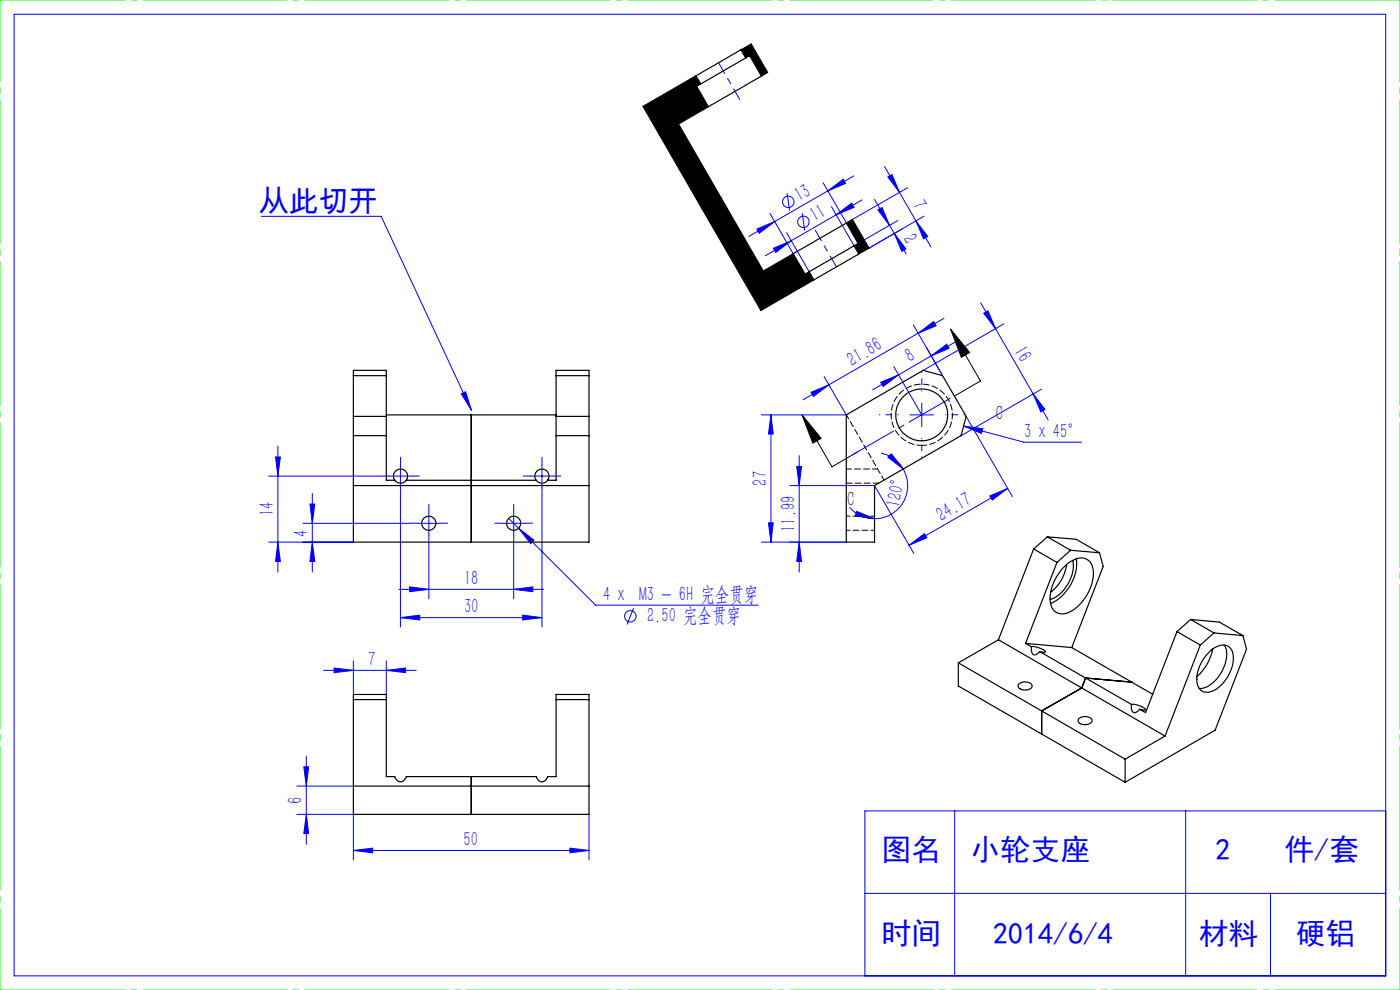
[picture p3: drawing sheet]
<svg xmlns="http://www.w3.org/2000/svg" width="297mm" height="210mm" viewBox="0 0 297 210" stroke-linecap="round" stroke-linejoin="round" font-family="sans-serif">
<g fill="none" stroke="#00f" stroke-width=".21">
<path d="M3 3h291v204h-291zM174.6 38.8l5 8.5M181.1 37.3l-22.2 12.9M187.6 35.3l9.9 17.1M188.3 37.5l.9-.5 1.6 3.8zM192.5 39.8l-11.7 6.8M55.4 45.9h25.5l19.1 41.1M160.5 48.6l3.9-1.6-3.3 2.5zM163.3 45.3l5 8.5M164.1 52.7l3.8-1.6-3.3 2.4zM166.9 49.3l4.8 8.3M167 41l.5 3.7"/>
<path d="M167.9 51.1l-5.6 3.1M170.2 45.2l.5 3.7M175.6 40.5l3.3-2.5 .5 .9zM176.4 43.8l4.8 8.3M177.4 45.6l3.3-2.5 .5 .9zM177.4 45.6l-9.5 5.5M182.9 42.4l-5.5 3.2M185.5 42.3l3.2 5.5M186.2 44.5l.9-.5 1.6 3.8zM188.7 47.8l1 1.7M189.7 49.5l2.5 4.4M189.7 49.5l2.5 3.3-.9 .5z"/>
<path d="M190.4 46.8l-8.4 4.8M194.3 46.9l2.5 3.3-.9 .5zM196 45.9l-11.6 6.7 7.1-4.1M174.8 79.9l4.7 8.1h-18M189.6 77.8l5.9 10.2M190.6 79.5l-5.5 3.2M193.8 69l6.2 10.7-3.4-5.9M194.8 70.7l3.2-2.5 .6 .9zM194.8 70.7l-18.9 10.9M197.6 75.5l-7 4M197.6 75.5l3.2-2.5 .5 .9zM200.3 67.5l-5.5 3.2"/>
<path d="M203.1 72.3l-5.5 3.2M208 64.2l14.4 24.9M208.7 66.5l.9-.6 1.6 3.8zM212.9 68.7l-17 9.9M58.5 96.9h1l-.6 4.1zM58.9 94.6v26.7M84.9 98.5v5M97.9 83.5l.9-.4 1.2 3.9zM115 98.5v5M163.5 88v27M163.5 88l.5 4.1h-1zM169 98.9h1l-.5 4.1z"/>
<path d="M169.5 96.7v24.6M172 83.2l3.9-1.6-3.3 2.5zM175.9 81.6l-5.5 3.2M186.8 81.1l3.8-1.6-3.2 2.5zM186.9 96.1a7.1 7.1 0 0 1 4.7 3.4M188.3 97l.8-.7 2.5 3.2zM191.6 99.5a7 7 0 0 1-6.1 10.5M193 88h5M195.5 85.5v5M204.4 90.4l4.1 .5-.3 1zM204.4 90.4l12.8 3.4h12.3M205 88.3l9.8 17"/>
<path d="M219.2 83.6l2.5 3.2-.9 .6zM220.9 82.6l-17 9.8M57 101h24M57 115h18M58.9 115l.6 4.1h-1zM64.3 111h22.7M65.8 106.9h1l-.5 4.1zM66.3 104.7v16.6M66.3 115l.5 4.1h-1zM82.5 101h5M84.9 105v28M88.5 111h5"/>
<path d="M91 108.5v5M91 115v12M106.5 111h5M107.9 110l18.5 18.4h34.4M109 108.5v5M109 115v12M110 112.1l3.3 2.5-.7 .7zM112.5 101h5M115 105v28M161.5 115h18M163 110.9h1l-.5 4.1zM167.5 103h18l8.4 14.4"/>
<path d="M169.5 115l.5 4.1h-1zM180.2 107.6a7 7 0 0 0 5.3 2.4M181.7 108.5l3.8 1.5-4-.5zM192.8 115.7l3.3-2.5 .5 .9zM210 105.2l3.8-1.6-3.3 2.5zM213.8 103.6l-21 12.1M84.6 125h30.7M84.9 131l4.1-.5v1zM84.9 131h30.1M86.9 124.5l4.1 .5-4.1 .5zM109 125l4-.5v1zM110.9 130.5l4.1 .5-4.1 .5z"/>
<path d="M134.4 129l-1.4 3.5M68.6 142.2h19.7M70.9 141.7l4.1 .5-4.1 .5zM75 140.2v7.1M82 142.2l4-.5v1zM82 140.2v7.1M63 172.7h12v9.7M63 166.7h12M64.5 162.7h1l-.5 4zM65 160.4v18.7M65 172.7l.5 4.1h-1zM120.9 179.9l4.1 .5-4.1 .5z"/>
<path d="M125 172.7v9.7M202.5 172v35M251.5 172v35M294 172h-110.5v35M75 180.4l4.1-.5v1zM75 180.4h50M183.5 189.5h110.5M269.5 189.5v17.5"/>
<circle cx="167.2" cy="42.8" r="1.2"/>
<circle cx="170.4" cy="47.1" r="1.21"/>
<circle cx="133.7" cy="130.7" r="1.22"/>
</g>
<path d="M201.6 69.8l4.1 5-1.8 1zM201.6 69.8l6.4 11-5.5 3.2M170.1 88l4.1 5-1.8 1zM170.1 88l6.4 11 5.5-3.2" fill="none" stroke="#000" stroke-width=".21"/>
<path d="M190.5 88h-4M195.5 83v-4M195.5 93v4M200.5 88h4" fill="none" stroke="#00f" stroke-width=".21" stroke-dasharray="30.5 1.3 1.3 1.3" stroke-dashoffset="30.4"/>
<g fill="none" stroke="#00f" stroke-width=".21" stroke-dasharray="30.5 1.3 1.3 1.3">
<path d="M85 98.5v-1.5M115 98.5v-1.5M82.5 101h-1.5M85 103.5v1.5M87.5 101h1.5M88.5 111h-1.5M91 108.5v-1.5M91 113.5v1.5M93.5 111h1.5M106.5 111h-1.5M109 108.5v-1.5M109 113.5v1.5"/>
<path d="M111.5 111h1.5M112.5 101h-1.5M115 103.5v1.5M117.5 101h1.5"/>
</g>
<path d="M180.8 96.5l20.8-12" fill="none" stroke="#00f" stroke-width=".21" stroke-dasharray="30.5 1.3 1.3 1.3" stroke-dashoffset="20.4"/>
<path d="M156.9 21.1l-4.5-7.8M177.4 56.6l-4.5-7.8" fill="none" stroke="#00f" stroke-width=".21" stroke-dasharray="30.5 1.3 1.3 1.3" stroke-dashoffset="27.9"/>
<path d="M0 0h297M0 210h297" fill="none" stroke="#0f0" stroke-width=".21" stroke-dasharray="30.5 1.3 1.3 1.3" stroke-dashoffset="3.9"/>
<path d="M0 210v-210M297 210v-210" fill="none" stroke="#0f0" stroke-width=".21" stroke-dasharray="30.5 1.3 1.3 1.3" stroke-dashoffset="13.1"/>
<path d="M201.6 69.8l4.1 5-1.8 1zM170.1 88l4.1 5-1.8 1z" fill="#000"/>
<g fill="#00f">
<path d="M97.9 83.5l.9-.4 1.2 3.9z"/>
<path d="M189.7 49.5l2.5 3.3-.9 .5zM186.2 44.5l.9-.5 1.6 3.8z"/>
<path d="M82 142.2l4-.5v1zM70.9 141.7l4.1 .5-4.1 .5z"/>
<path d="M110 112.1l2.6 3.2 .7-.7zM86.9 124.5l4.1 .5-4.1 .5zM109 125l4-.5v1zM84.9 131l4.1-.5v1zM110.9 130.5l4.1 .5-4.1 .5zM204.4 90.4l4.1 .5-.3 1zM75 180.4l4.1-.5v1zM120.9 179.9l4.1 .5-4.1 .5z"/>
<path d="M164.1 52.7l3.8-1.6-3.3 2.4zM177.4 45.6l3.3-2.5 .5 .9z"/>
<path d="M160.5 48.6l3.9-1.6-3.3 2.5zM175.6 40.5l3.3-2.5 .5 .9z"/>
<path d="M192.8 115.7l3.3-2.5 .5 .9zM210 105.2l3.8-1.6-3.3 2.5z"/>
<path d="M197.6 75.5l3.2-2.5 .5 .9zM186.8 81.1l3.8-1.6-3.2 2.5z"/>
<path d="M194.8 70.7l3.2-2.5 .6 .9zM172 83.2l3.9-1.6-3.3 2.5z"/>
<path d="M181.7 108.5l3.8 1.5-4-.5zM188.3 97l.8-.7 2.5 3.2z"/>
<path d="M66.3 115l.5 4.1h-1zM65.8 106.9h1l-.5 4.1zM58.9 115l.6 4.1h-1zM58.5 96.9h1l-.6 4.1zM65 172.7l.5 4.1h-1zM64.5 162.7h1l-.5 4z"/>
<path d="M169.5 115l.5 4.1h-1zM169 98.9h1l-.5 4.1z"/>
<path d="M163.5 88l.5 4.1h-1zM163 110.9h1l-.5 4.1z"/>
<path d="M188.3 37.5l.9-.5 1.6 3.8zM194.3 46.9l2.5 3.3-.9 .5z"/>
<path d="M208.7 66.5l.9-.6 1.6 3.8zM219.2 83.6l2.5 3.2-.9 .6z"/>
</g>
<g fill="none" stroke="#000" stroke-width=".25">
<path d="M147.6 16.1l-11.2 6.5 12.5 21.6M147.6 16.1l1.1 1.7M148.7 17.8l-.9 .5 2.5 4.3M157.2 10.6l-9.6 5.5M157.2 10.6l1 1.7M157.2 10.6l2.1-1.3 3.5 6.1-1.3 .7M158.2 12.3l-9.5 5.5M158.2 12.3l.8-.5 2.5 4.3M161.5 16.1l-11.2 6.5M150.3 22.6l-6.4 3.7 18 31.2 6.4-3.7M148.9 44.2l12.5 21.7 11.2-6.5M152.9 41.9l-4 2.3"/>
<path d="M168.3 53.8l2.5 4.3 .9-.5M171.7 57.6l.9 1.8M179.6 47.3l-11.3 6.5M179.6 47.3l2.4 4.3-.8 .5M179.6 47.3l1.2-.7 3.6 6-2.2 1.3M181.2 52.1l-9.5 5.5M181.2 52.1l1 1.8M182.2 53.9l-9.6 5.5M75 79.7h7M118 79.7h7M75 88.3h7M75 92.4h7"/>
<path d="M82 88h36M100 88v27M118 88.3h7M118 92.4h7M179.5 88l16.4-9.4 4.1 1.1 5 8.6-1.1 4.1-18.4 10.6v12h-6zM75 103h50M83.7 101.9a1.48 1.48 0 0 0 2.5 0M83.7 101.9a1.5 1.5 0 0 1 1.3-2.4 1.5 1.5 0 0 1 1.2 2.4M83.7 101.9h-1.7v-23.3h-7v36.4h50v-36.4h-7v23.3h-1.8M86.2 101.9h27.5M113.7 101.9a1.52 1.52 0 0 0 2.5 0M113.7 101.9a1.51 1.51 0 0 1 1.3-2.4 1.51 1.51 0 0 1 1.2 2.4"/>
<path d="M219.3 116.4l-7.5 19.3M219.3 116.4l4.9 2.9M222.2 113.9l4.9 2.8M222.2 113.9l-2.9 2.5M222.2 113.9l6.1 .5 5 2.9M224.2 119.3l-6.6 17.2M226.3 119.8a8.8 8.8 0 0 1-3.4 5.8M227.1 116.7l-2.9 2.6M227.1 116.7l6.2 .6M227.6 118.9a7.9 7.9 0 0 1-4.8 8.3M228.3 118.5a9.4 9.4 0 0 1-5.5 9.5M233.3 117.3l.7 2.8-6.6 17.3"/>
<path d="M211.8 135.7l35.4 20.4M211.8 135.7l-8.5 4.9M217.6 136.5l1.2 .7M217.6 136.5l9.8 .9M218.8 137.2a1.42 1.42 0 0 0 .6 1.7l.6-.1 .6-.6M218.8 137.2a3.6 3.6 0 0 1 3 1.1l-1.2-.1M220.6 138.2l19.4 11.2M226 120a4.2 4.2 0 0 1 4.5-1.4 3.5 3.5 0 0 1 1.4 4 9.5 9.5 0 0 1-5.9 7.6 2.61 2.61 0 0 1-3.2-2.8 10 10 0 0 1 3.2-7.4zM227.4 137.4l17.1 9.9M249.7 134l4.9 2.8M249.7 134l-6.7 17.2-1.2-.7M252.6 131.4l4.9 2.9"/>
<path d="M252.6 131.4l-2.9 2.6M252.6 131.4l6.1 .6 5 2.8M254.6 136.8l-7.4 19.3M256.6 138.2a3.6 3.6 0 0 1 3.9-1.1 3.4 3.4 0 0 1 1 3.9 7.8 7.8 0 0 1-4.9 5.8 2.19 2.19 0 0 1-2.7-2.3 8.5 8.5 0 0 1 2.7-6.3zM257.3 137.6a10.4 10.4 0 0 1-3.4 5.9M257.5 134.3l-2.9 2.5M257.5 134.3l6.2 .5M259.7 136.8a5.9 5.9 0 0 1-.6 5.8 5.9 5.9 0 0 1-4.7 3.4M263.7 134.8l.7 2.9-6.6 17.2-19.1 11M75 147.3h7v17.4h1.7a1.22 1.22 0 0 0 1.3 1.1 1.22 1.22 0 0 0 1.2-1.1h27.5a1.24 1.24 0 0 0 1.3 1.1 1.24 1.24 0 0 0 1.2-1.1h1.8v-17.4h7v25.4h-50zM75 148.4h7M118 148.4h7"/>
<path d="M203.3 140.6l35.4 20.4M203.3 140.6v4.9l35.4 20.4M216 145.2a2.04 2.04 0 0 1 2.9 0 .85 .85 0 0 1-.9 1.1 1.61 1.61 0 0 1-2-.8zM228.9 152.4a1.98 1.98 0 0 1 2.8 .3 1.34 1.34 0 0 1-1.8 1 .85 .85 0 0 1-1-.3 .85 .85 0 0 1 0-1zM240 149.4a1.32 1.32 0 0 0 .8 1.8l1-.7M240 149.4a4.3 4.3 0 0 1 3 1.1 1.13 1.13 0 0 1-1.2 0M240.1 144.7l-9.8-.9-.8 2.1-8.5 4.9v4.9M247.2 156.1l-8.5 4.9M75 166.7h50M100 164.7v8M238.7 161v4.9"/>
<circle cx="195.5" cy="88" r="5.5"/>
<circle cx="91" cy="111" r="1.5"/>
<circle cx="109" cy="111" r="1.51"/>
</g>
<path d="M186.2 99.5h-6.7M195.5 94.5a6.5 6.5 0 0 0 5.8-9.6 6.5 6.5 0 0 0-11.2-.5 6.5 6.5 0 0 0 4.9 10.1h.5" fill="none" stroke="#000" stroke-width=".21" stroke-dasharray="1.3 .6" stroke-dashoffset=".2"/>
<path d="M179.5 88l8 13.8" fill="none" stroke="#000" stroke-width=".21" stroke-dasharray="1.3 .6" stroke-dashoffset=".3"/>
<path d="M179.5 102.5h6.9" fill="none" stroke="#000" stroke-width=".21" stroke-dasharray="1.3 .6"/>
<path d="M179.5 112.5h6M185.5 109.5h-6" fill="none" stroke="#000" stroke-width=".21" stroke-dasharray="1.3 .6" stroke-dashoffset=".5"/>
<path d="M179.6 47.3l2.4 4.3-.8 .5 1 1.8 2.2-1.3-3.6-6zM148.9 44.2l12.5 21.7 11.2-6.5-.9-1.8-.9 .5-2.5-4.3-6.4 3.7-9-15.6zM157.2 10.6l1 1.7 .8-.5 2.5 4.3 1.3-.7-3.5-6.1zM136.4 22.6l12.5 21.6 4-2.3-9-15.6 6.4-3.7-2.5-4.3 .9-.5-1.1-1.7z" fill-rule="evenodd" fill="#000"/>
<g font-size="6.3" fill="#00f">
<text x="55" y="44.9">从此切开</text>
<text x="187" y="182.5">图名</text>
<text x="205.9" y="182.5">小轮支座</text>
<text x="257.8" y="182.5">2</text>
<text x="272.5" y="182.5">件/套</text>
<text x="187" y="200.3">时间</text>
<text x="210.7" y="200.3">2014/6/4</text>
<text x="254.3" y="200.3">材料</text>
<text x="274.9" y="200.3">硬铝</text>
</g>
<g font-size="4.4" fill="#00f">
<text x="169.6" y="42.9" transform="rotate(-30 169.6 42.9)">13</text>
<text x="172.8" y="47.2" transform="rotate(-30 172.8 47.2)">11</text>
<text x="193.4" y="43.6" transform="rotate(60 193.4 43.6)">7</text>
<text x="191.5" y="50.8" transform="rotate(60 191.5 50.8)">2</text>
<text x="180.8" y="77.8" transform="rotate(-30 180.8 77.8)">21.86</text>
<text x="193.1" y="77.1" transform="rotate(-30 193.1 77.1)">8</text>
<text x="215" y="74.5" transform="rotate(60 215 74.5)">16</text>
<text x="217.2" y="92.9">3 x 45°</text>
<text x="162.7" y="103" transform="rotate(-90 162.7 103)">27</text>
<text x="190.9" y="107.9" transform="rotate(-80 190.9 107.9)">120°</text>
<text x="58.1" y="109.5" transform="rotate(-90 58.1 109.5)">14</text>
<text x="65.4" y="113.8" transform="rotate(-90 65.4 113.8)">4</text>
<text x="168.7" y="112.8" transform="rotate(-90 168.7 112.8)">11.99</text>
<text x="199.7" y="110.7" transform="rotate(-30 199.7 110.7)">24.17</text>
<text x="98.4" y="124.1">18</text>
<text x="98.4" y="130.1">30</text>
<text x="128" y="127.5">4 x M3 - 6H 完全贯穿</text>
<text x="137.3" y="132">2.50 完全贯穿</text>
<text x="78.1" y="141.3">7</text>
<text x="64.1" y="170.5" transform="rotate(-90 64.1 170.5)">6</text>
<text x="98.3" y="179.5">50</text>
</g>
<g font-size="4.4">
<text x="211.3" y="89.2">C</text>
<text x="179.8" y="107.4">C</text>
</g>
</svg>
